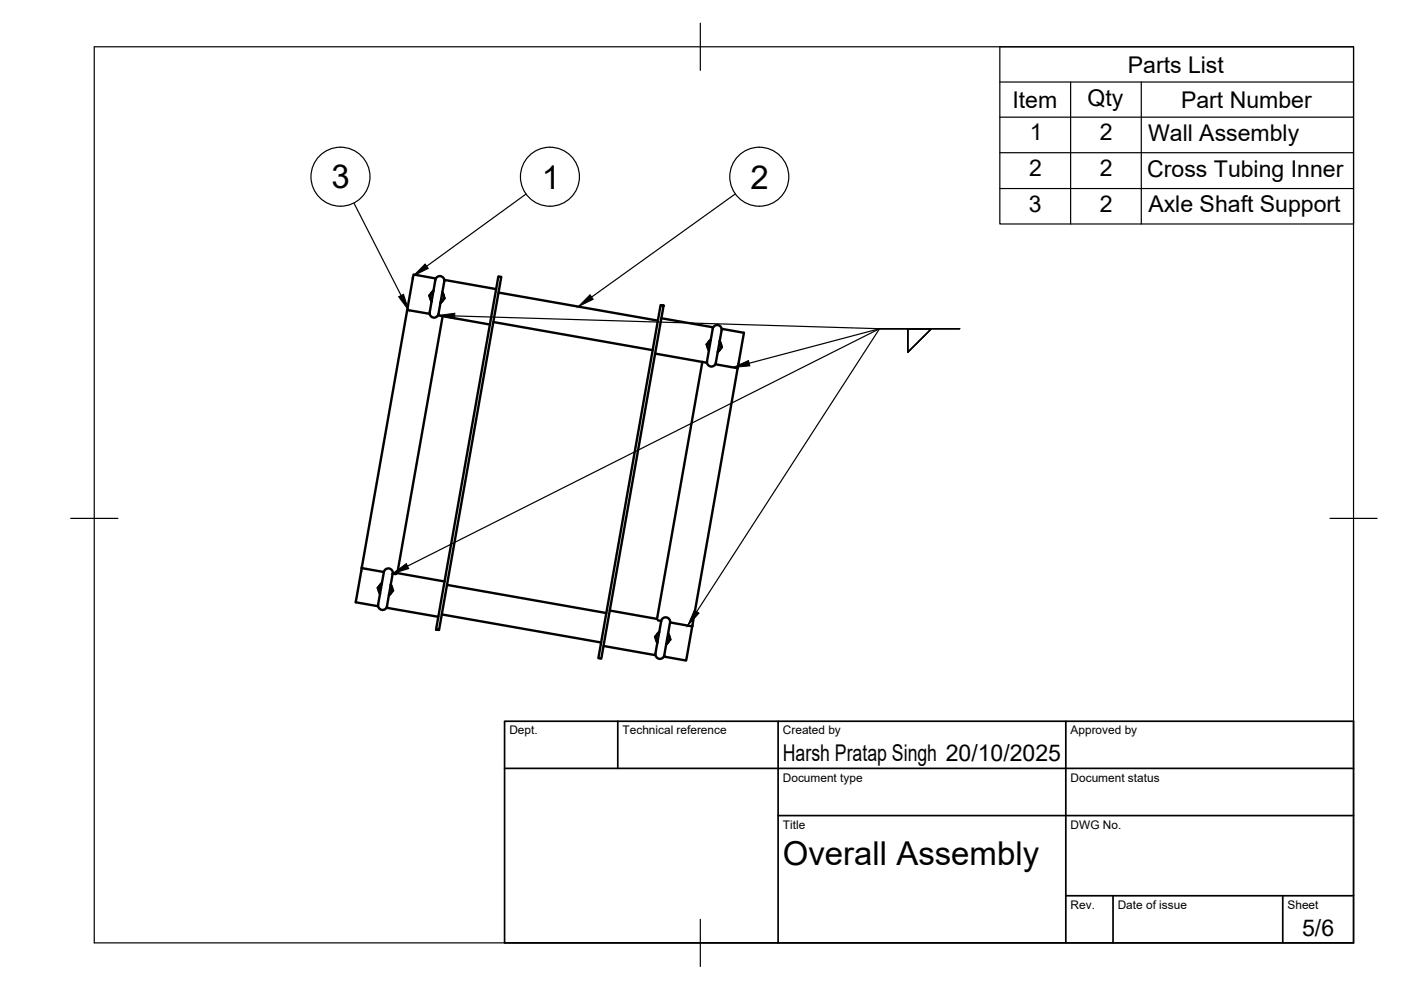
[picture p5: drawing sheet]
<svg xmlns="http://www.w3.org/2000/svg" width="297mm" height="210mm" viewBox="0 0 297 210" stroke-linecap="round" stroke-linejoin="round" font-family="sans-serif">
<!-- layer: Visible -->
<g fill="none" stroke="#000" stroke-width=".51">
<path d="M92.3 59.3a.96 .96 0 0 1 1.1-.7 .96 .96 0 0 1 .8 1.1l-1.2 6.8a.96 .96 0 0 1-1.1 .8 .96 .96 0 0 1-.8-1.1l1.2-6.9M92.4 59l-4.7-.8-1.4 7.5M94.2 59.3l11 2M105.7 58.6l.6 .1-.1 .5-13.1 74.3h-.6zM86.3 65.7l4.8 .8M86.3 65.7l-9.6 54.8M91.9 61.7a1.43 1.43 0 0 0-.4 2.1M91.9 61.6l-.3 .3a.95 .95 0 0 0-.3 1.5l.2 .6M92.9 66.9l1 .1M93.8 62a1.43 1.43 0 0 1-.4 2.1M93.8 61.9l.1 .3a1.08 1.08 0 0 1-.1 1.6l-.4 .5M93.9 67l-9.7 54.5 10.1 1.8"/>
<path d="M93.9 67l10 1.8M104.6 68.3l33.8 5.9M105.7 62l33.8 6M138.9 75l10 1.7M140.1 64.7l.6 .1-13.2 74.9-.6-.2v-.4zM140.2 67.5l11 1.9M148.9 76.7l1 .2M148.9 76.7l-9.6 54.5-10-1.8M150.7 72.1a1.43 1.43 0 0 0-.4 2.1M150.7 72l-.3 .3a.94 .94 0 0 0-.3 1.5l.2 .6M151.7 77.2l4.7 .9M152.6 72.4a1.43 1.43 0 0 1-.4 2.1"/>
<path d="M152.6 72.3l.1 .3a1.08 1.08 0 0 1-.1 1.6l-.4 .5M153 69.7l4.7 .9-1.3 7.5M153 70l-1.2 6.9M153 70a.96 .96 0 0 0-.8-1.1 .96 .96 0 0 0-1.1 .8l-1.2 6.9a.96 .96 0 0 0 .8 1.1 .96 .96 0 0 0 1.1-.8M156.4 78.1l-9.6 54.7M76.8 120.2l-1.4 7.5 4.8 .8M76.9 120.5l4.5 .8M80.2 128.2a.96 .96 0 0 0 .8 1.1 .96 .96 0 0 0 1.1-.8l1.1-6.8a.95 .95 0 0 0-.7-1.2 .95 .95 0 0 0-1.1 .8l-1.2 6.9M81 123.7a1.43 1.43 0 0 0-.4 2.1M81 123.6l-.5 .6a1.07 1.07 0 0 0 0 1.5l.1 .3M81.9 128.9l11 1.9M82.8 124a1.43 1.43 0 0 1-.3 2.1"/>
<path d="M82.9 123.9l.2 .6a.9 .9 0 0 1-.4 1.5l-.3 .3M83.3 121.6l.7 .1M93.7 130.3l33.7 5.9M94.8 124l33.7 6M128 137l11 1.9M139.5 131.5l.7 .2a.96 .96 0 0 1 1.1-.8 .96 .96 0 0 1 .8 1.1l-1.3 6.9M139.8 134.1a1.43 1.43 0 0 0-.4 2.1M139.8 134l-.5 .5a1.07 1.07 0 0 0 0 1.6l.1 .2M140.2 131.7l-1.2 6.9a.96 .96 0 0 0 .8 1.1 .96 .96 0 0 0 1.1-.8M141.6 134.4a1.43 1.43 0 0 1-.3 2.1M141.7 134.3l.2 .6a.9 .9 0 0 1-.4 1.4l-.3 .4M142.1 132l4.4 .8"/>
<path d="M146.7 132.8h.1M146.8 132.5l-1.3 7.6-4.8-.9"/>
</g>
<circle cx="76.7" cy="120.5" r=".25" fill="#000"/>
<!-- layer: BORDER -->
<path d="M20 9.9h267v190h-267zM148.5 4.9v10M15 109.9h10M282 109.9h10M148.5 194.9v10" fill="none" stroke="#000" stroke-width=".25"/>
<!-- layer: TITLEBLOCK -->
<path d="M107 152.9h180v47h-180zM131 152.9v10M165 152.9v47M226 152.9v47M107 162.9h180M165 172.9h122M226 189.9h61M236 189.9v10M272 189.9v10" fill="none" stroke="#000" stroke-width=".36"/>
<!-- layer: Parts Lists -->
<path d="M212 9.9h75v37.6h-75zM212 17.4h75M227 17.4v30.1M242 17.4v30.1M212 24.8h75M212 32.4h75M212 40h75" fill="none" stroke="#000" stroke-width=".25"/>
<!-- layer: Balloons -->
<g fill="none" stroke="#000" stroke-width=".25">
<circle cx="72.2" cy="37.5" r="6.3"/>
<circle cx="116.6" cy="37.5" r="6.3"/>
<circle cx="161" cy="37.5" r="6.3"/>
</g>
<!-- layer: 0 -->
<path d="M90.1 56l.7 .9-3.2 1.6zM84.5 62.9l1.1-.5 1 3.4zM125.1 62.5l.7 1-3.2 1.5z" fill="#000" stroke="#000" stroke-width=".21"/>
<path d="M75 43l10 19.7M111.5 41.1l-21 15.3M155.9 41.1l-30.5 21.9" fill="none" stroke="#000" stroke-width=".25"/>
<path d="M96.4 67l90.1 2.7h17M192.5 69.7h5l-5 5zM203.5 69.7h-17l-100.1 50.3M203.5 69.7h-17l-38.8 60M203.5 69.7h-17l-27.7 7.3" fill="none" stroke="#000" stroke-width=".25"/>
<path d="M92.9 66.9l3.5-.5v1.2zM155.5 77.9l3.2-1.5 .3 1.2zM83.3 121.6l2.8-2.1 .6 1.1zM147.2 129.4l1 .6-2.4 2.6z" fill="#000" stroke="#000" stroke-width=".21"/>
<g font-size="7">
<text x="70.3" y="39.9">3</text>
<text x="114.9" y="40">1</text>
<text x="159.1" y="40">2</text>
<text x="166" y="183.4">Overall Assembly</text>
</g>
<g font-size="4.9">
<text x="239.1" y="15.4">Parts List</text>
<text x="214.7" y="22.8">Item</text>
<text x="230.6" y="22.4">Qty</text>
<text x="250.4" y="22.8">Part Number</text>
<text x="218.3" y="29.8">1</text>
<text x="233.2" y="29.8">2</text>
<text x="243.4" y="29.9">Wall Assembly</text>
<text x="218.2" y="37.3">2</text>
<text x="233.2" y="37.3">2</text>
<text x="243.2" y="37.4">Cross Tubing Inner</text>
<text x="218.1" y="44.9">3</text>
<text x="233.2" y="44.9">2</text>
<text x="243.5" y="45">Axle Shaft Support</text>
<text x="166" y="161.4">Harsh Pratap Singh 20/10/2025</text>
<text x="276.1" y="198.6">5/6</text>
</g>
<g font-size="2.5">
<text x="108" y="155.7">Dept.</text>
<text x="132" y="155.7">Technical reference</text>
<text x="166" y="155.7">Created by</text>
<text x="227" y="155.7">Approved by</text>
<text x="166" y="165.7">Document type</text>
<text x="227" y="165.7">Document status</text>
<text x="166" y="175.7">Title</text>
<text x="227" y="175.7">DWG No.</text>
<text x="227" y="192.7">Rev.</text>
<text x="237" y="192.7">Date of issue</text>
<text x="273" y="192.7">Sheet</text>
</g>
</svg>
